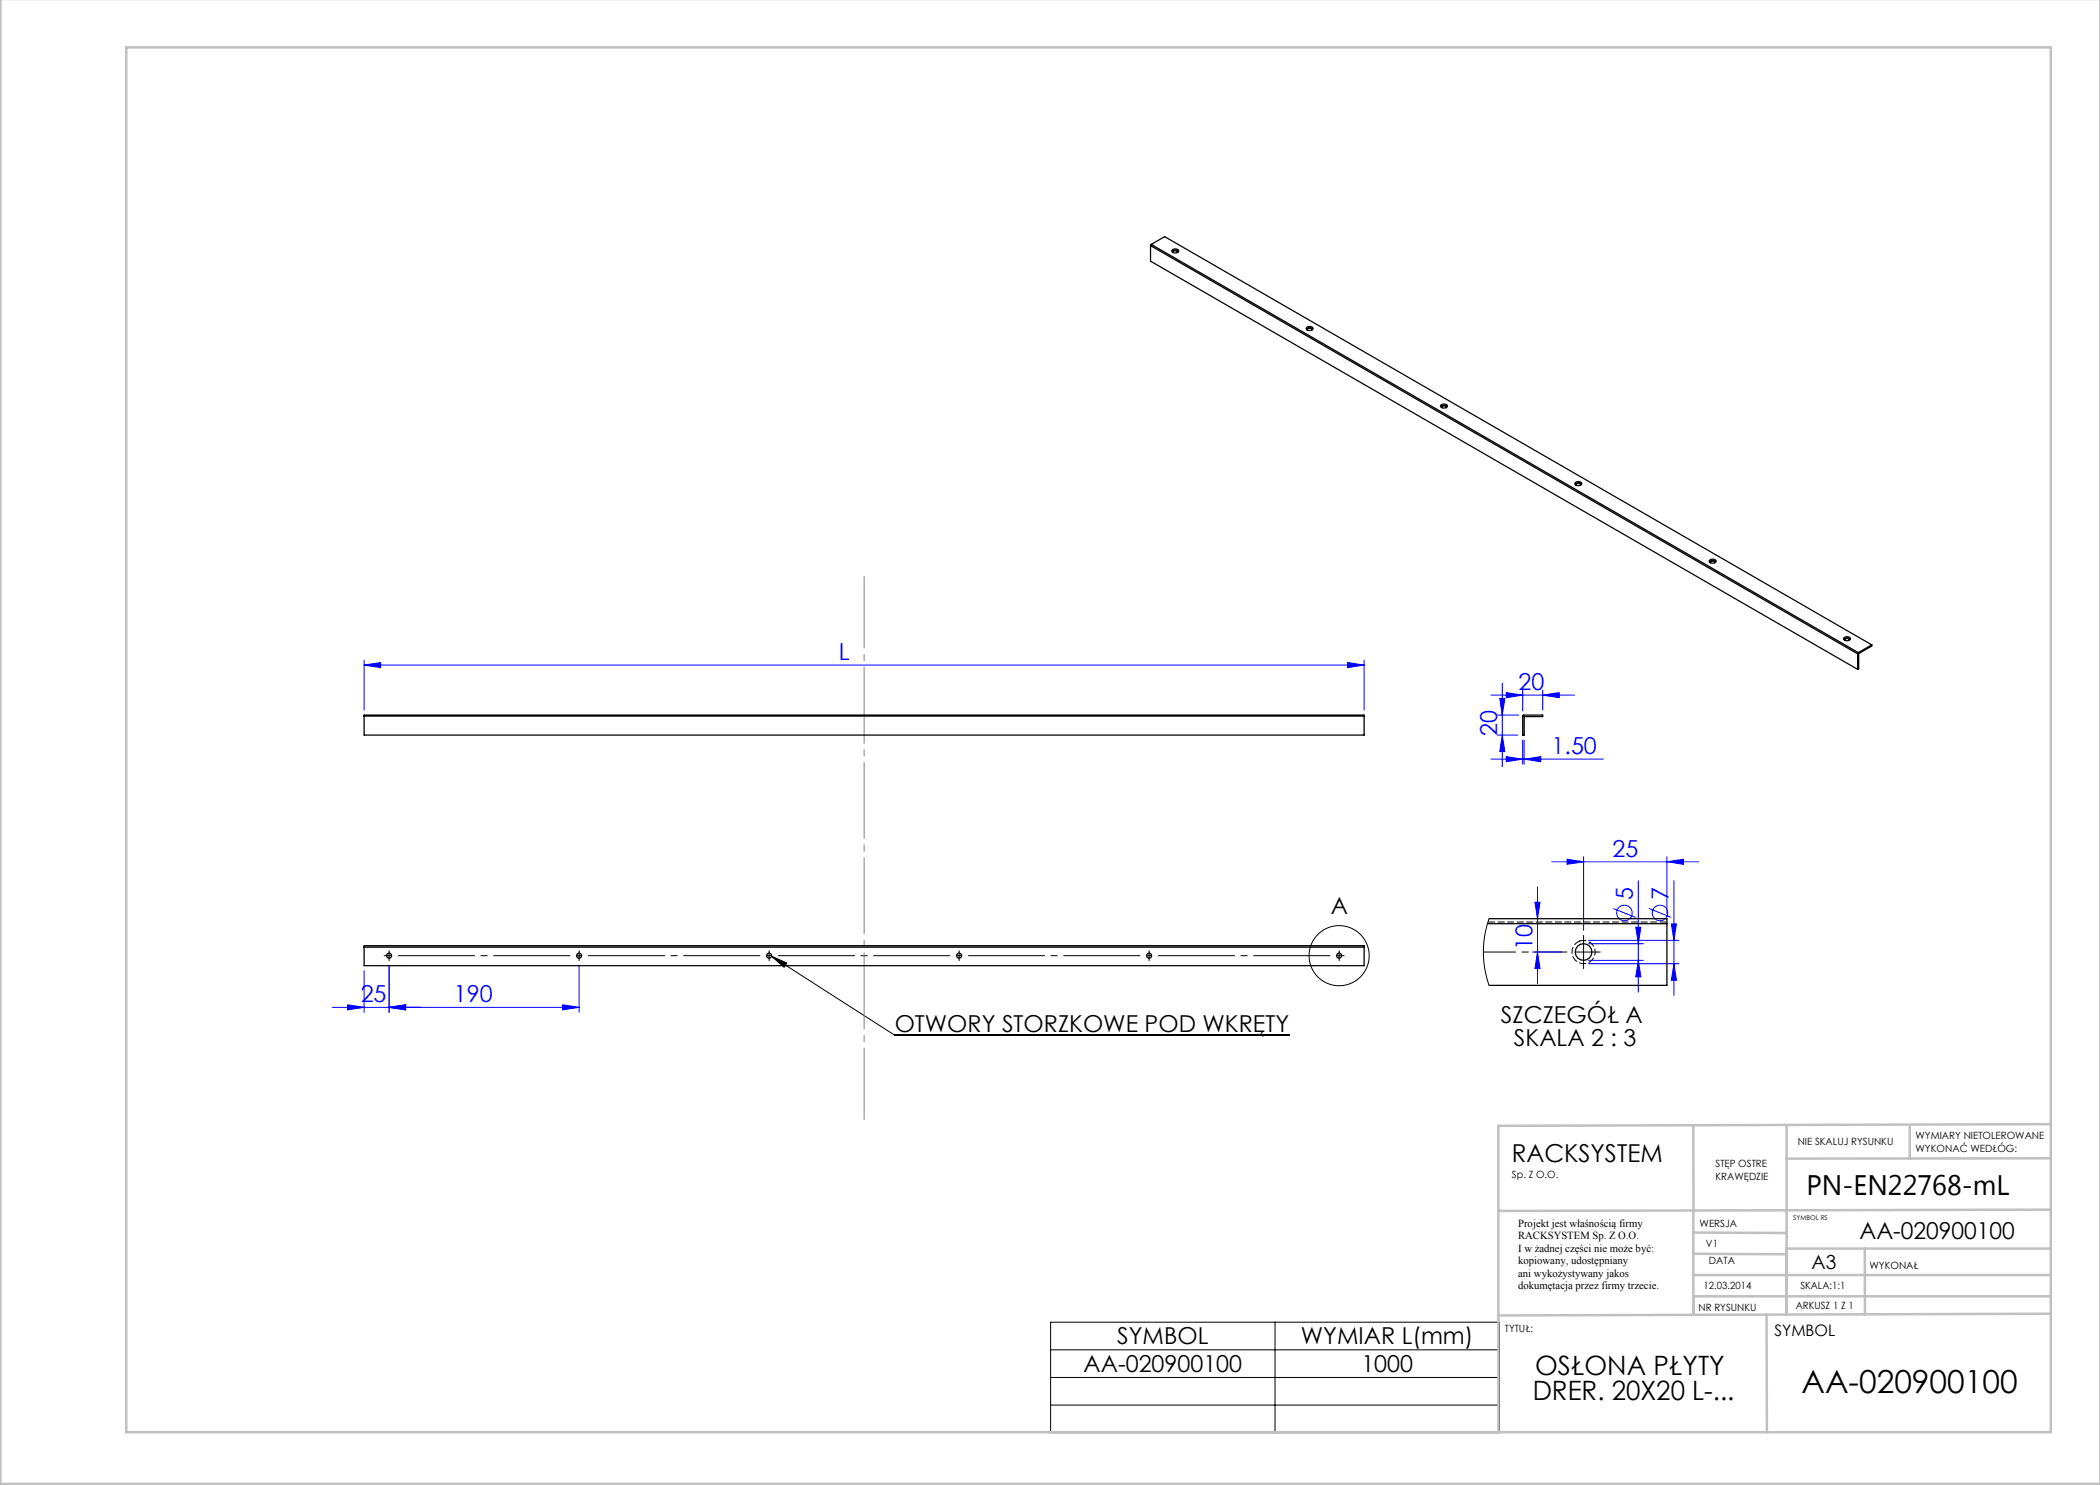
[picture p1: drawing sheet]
<svg xmlns="http://www.w3.org/2000/svg" width="420mm" height="297mm" viewBox="0 0 420 297" stroke-linecap="round" stroke-linejoin="round" font-family="sans-serif">
<g fill="none" stroke="#00f" stroke-width=".2">
<path d="M72.8 133l3.3-.5v1zM72.8 132v10M72.8 133h200M269.5 132.5l3.3 .5-3.3 .5zM272.8 132v10M298.2 139h16.7M299.9 139.7h1.1l-.5 3.3zM300.5 136.7v16.7M301.2 138.5l3.3 .5-3.3 .5zM304.5 138v4.2M308.5 139l3.3-.5v1zM308.5 138v4"/>
<path d="M298.2 151.8h22.5M299.5 143h4.2M299.5 147h4M300.5 147l.5 3.3h-1.1zM301.2 151.3l3.3 .5-3.3 .5zM304.5 148v4.8M304.8 151.8l3.3-.5v1zM304.8 148v4.8M307.5 177.4v19.4M310.4 172.4h29.3M313.4 171.8l3.3 .6-3.3 .5zM316.7 171.4v14.7"/>
<path d="M327.7 176.1v22.3M333.4 172.4l3.3-.6v1.1zM333.4 171.4v11.3M334.8 176.1v23M72.8 194.1v8.4M77.8 193.1v9.4M115.8 193.1v9.4M306.5 190.4h5.9M307 180.4h1l-.5 3.3zM307.5 190.4l.5 3.3h-1zM317.7 188.1h18.1M317.7 192.7h18.1"/>
<path d="M317.7 188.7h11M317.7 192.1h11M322.7 181.7l4.4 1.8M327.2 185.4h1l-.5 3.3zM327.7 192.1l.5 3.3h-1zM329.8 181.7l4.4 1.8M334.3 184.8h1l-.5 3.3zM334.8 192.7l.5 3.3h-1zM66.5 201.5h49.3M69.5 201l3.3 .5-3.3 .5zM77.8 201.5l3.3-.5v1zM112.5 201l3.3 .5-3.3 .5z"/>
<circle cx="324.9" cy="182.6" r="1.56"/>
<circle cx="332" cy="182.6" r="1.56"/>
</g>
<g fill="none" stroke="#000" stroke-width=".2">
<path d="M115.3 191.1h1M115.8 190.6v1M154.3 191.2l24.6 15.8h78.9M154.3 191.2l3.1 1.4-.6 .9zM210.1 264.4h89.8v22.1h-89.8zM210.1 270h89.8M210.1 275.5h89.8M255 264.4v22.1M210.1 281h89.8"/>
<circle cx="267.8" cy="191.1" r="6"/>
</g>
<g fill="none" stroke="#000" stroke-width=".2" stroke-dasharray="15.2 1.3 1.3 1.3">
<path d="M77.3 191.1h-.5M77.8 191.1v.5M77.8 191.1h.5M77.8 191.1v-.5M77.8 191.1h-.5M77.8 191.6v.5M77.8 190.6v-.5M115.8 191.6v.5M115.8 190.6v-.5M153.8 191.1v.5M153.8 191.1h.5M153.8 191.1v-.5"/>
<path d="M153.8 191.1h-.5M153.8 191.6v.5M153.8 190.6v-.5M191.8 191.1v.5M191.8 191.1h.5M191.8 191.1v-.5M191.8 191.1h-.5M191.8 191.6v.5M191.8 190.6v-.5M229.8 191.1v.5M229.8 191.1h.5M229.8 191.1v-.5"/>
<path d="M229.8 191.1h-.5M229.8 191.6v.5M229.8 190.6v-.5M267.8 191.1v.5M267.8 191.1h.5M267.8 191.1v-.5M267.8 191.1h-.5M267.8 191.6v.5M267.8 190.6v-.5M268.3 191.1h.5M316.7 190.4v1.7M316.7 190.4h1.7"/>
<path d="M316.7 190.4v-1.7M316.7 190.4h-1.7M316.7 192.1v1.6M316.7 188.7v-1.6M318.4 190.4h1.6"/>
</g>
<path d="M114.8 191.1h-36M152.8 191.1h-36M190.8 191.1h-36M228.8 191.1h-36M266.8 191.1h-36" fill="none" stroke="#000" stroke-width=".2" stroke-dasharray="15.2 1.3 1.3 1.3" stroke-dashoffset="-.9"/>
<path d="M313.4 190.4h-16.7" fill="none" stroke="#000" stroke-width=".2" stroke-dasharray="15.2 1.3 1.3 1.3" stroke-dashoffset="8.8"/>
<path d="M172.8 223.9v-108.6" fill="none" stroke="#808080" stroke-width=".2" stroke-dasharray="15.2 1.3 1.3 1.3" stroke-dashoffset=".9"/>
<g fill="none" stroke="#c0c0c0" stroke-width=".5">
<path d="M.1 -.1v296.9h419.9M25.2 9.5h385v276.9h-385zM338.7 225.2v16.9M357.3 225v37.9M382 225.4v6.3M410.1 224.8l-110.4 .4v61.2M410.1 231.7h-52.8M338.7 259.3h71.5M338.7 255h71.5M338.7 250.8l18.6 .1M338.7 246.5l18.6 .1M338.7 242.1v20.9"/>
<path d="M373 249.7v13.2M410.1 241.9l-110.4 .3M410.2 249.7h-52.9v13.2M353.3 262.9l.1 23.5M410.2 262.7l-110.5 .4"/>
</g>
<path d="M154.3 191.2l3.1 1.4-.6 .9z" fill="#000"/>
<g fill="#00f">
<path d="M77.8 201.5l3.3-.5v1zM69.5 201l3.3 .5-3.3 .5z"/>
<path d="M72.8 133l3.3-.5v1zM269.5 132.5l3.3 .5-3.3 .5zM77.8 201.5l3.3-.5v1zM112.5 201l3.3 .5-3.3 .5zM313.4 171.8l3.3 .6-3.3 .5zM333.4 172.4l3.3-.6v1.1z"/>
<path d="M301.2 151.3l3.3 .5-3.3 .5zM304.8 151.8l3.3-.5v1z"/>
<path d="M308.5 139l3.3-.5v1zM301.2 138.5l3.3 .5-3.3 .5z"/>
<path d="M307.5 190.4l.5 3.3h-1zM307 180.4h1l-.5 3.3z"/>
<path d="M299.9 139.7h1.1l-.5 3.3zM300.5 147l.5 3.3h-1.1zM334.3 184.8h1l-.5 3.3zM334.8 192.7l.5 3.3h-1zM327.2 185.4h1l-.5 3.3zM327.7 192.1l.5 3.3h-1z"/>
</g>
<g fill="none" stroke="#000" stroke-width=".25">
<path d="M230.1 49.1l141.4 81.7M230.1 49.1v3.1l141.4 81.7M230.2 48.9l-.1 .2M230.2 48.9l141.5 81.6M230.2 48.9l2.7-1.6 141.5 81.7M234.5 50a.84 .84 0 0 1 1.3 .2 .77 .77 0 0 1-.8 .4 .77 .77 0 0 1-.6-.5zM234.6 50.4a.62 .62 0 0 1 .9 0M234.6 50.5a.47 .47 0 0 1 .5-.4 .47 .47 0 0 1 .4 .4M261.3 65.5a.84 .84 0 0 1 1.3 .2 .77 .77 0 0 1-.7 .4 .77 .77 0 0 1-.7-.5zM261.4 65.9a.62 .62 0 0 1 1 0M261.5 66a.47 .47 0 0 1 .4-.4 .47 .47 0 0 1 .5 .4h-.1M288.2 81a.84 .84 0 0 1 1.3 .2 .77 .77 0 0 1-.7 .4 .77 .77 0 0 1-.7-.5z"/>
<path d="M288.3 81.4a.62 .62 0 0 1 1 0M288.4 81.5h-.1a.47 .47 0 0 1 .5-.4 .47 .47 0 0 1 .5 .4h-.1M315.1 96.5a.84 .84 0 0 1 1.3 .2 .77 .77 0 0 1-.8 .4 .77 .77 0 0 1-.6-.5zM315.2 96.9a.62 .62 0 0 1 1 0M315.3 97h-.1a.47 .47 0 0 1 .5-.4 .47 .47 0 0 1 .4 .4M341.9 112a.84 .84 0 0 1 1.3 .3 .77 .77 0 0 1-.7 .3 .77 .77 0 0 1-.7-.4zM342 112.4a.62 .62 0 0 1 1 0M342.1 112.6v-.1a.47 .47 0 0 1 .4-.4 .47 .47 0 0 1 .5 .4l-.1 .1M368.8 127.5a.84 .84 0 0 1 1.3 .3 .77 .77 0 0 1-.7 .4 .77 .77 0 0 1-.7-.5zM368.9 128a.62 .62 0 0 1 1 0M369 128.1l-.1-.1a.47 .47 0 0 1 .5-.4 .47 .47 0 0 1 .5 .4l-.1 .1M371.5 130.8v3.1"/>
<path d="M371.7 130.5l-.2 .3M374.4 129v.2l-2.7 1.5v3l-.2 .2M374.4 129l-2.7 1.5M72.8 143.2v-.2h200v.2M72.8 143.2h200M72.8 143.2v3.8h200v-3.8M304.6 143.1l3.9-.1v.3h-3.7v3.7h-.3zM72.8 189.1h200v4h-200zM72.8 189.4h200M297.5 184.7h35.9M297.8 183.7h35.6v13.4h-35.6"/>
<circle cx="77.8" cy="191.1" r=".5"/>
<circle cx="115.8" cy="191.1" r=".5"/>
<circle cx="153.8" cy="191.1" r=".5"/>
<circle cx="191.8" cy="191.1" r=".5"/>
<circle cx="229.8" cy="191.1" r=".5"/>
<circle cx="267.8" cy="191.1" r=".5"/>
<circle cx="316.7" cy="190.4" r="1.67"/>
</g>
<path d="M297.8 183.7l-.8 3.2-.3 3.5 .3 3.3 .8 3.4" fill="none" stroke="#000" stroke-width=".2"/>
<path d="M333.4 184.4h-35.8" fill="none" stroke="#000" stroke-width=".2" stroke-dasharray="1.3 .6" stroke-dashoffset="-.1"/>
<path d="M316 188.2a2.33 2.33 0 0 1 3 2.4 2.33 2.33 0 0 1-3.4 1.9 2.33 2.33 0 0 1-.3-3.9l.7-.4" fill="none" stroke="#000" stroke-width=".2" stroke-dasharray="1.3 .6"/>
<text font-size="6.3" x="360.3" y="278.5">AA-020900100</text>
<text font-size="5.6" x="361.3" y="239.1">PN-EN22768-mL</text>
<g font-size="5.3">
<text x="307" y="274.9">OSŁONA PŁYTY</text>
<text x="306.5" y="280">DRER. 20X20 L-...</text>
</g>
<text font-size="4.9" x="302.4" y="232.4">RACKSYSTEM</text>
<g font-size="4.7" fill="#00f">
<text x="167.7" y="132">L</text>
<text x="303.7" y="138">20</text>
<text x="299.4" y="147.3" transform="rotate(-90 299.4 147.3)">20</text>
<text x="310.3" y="150.8">1.50</text>
<text x="322.5" y="171.3">25</text>
<text x="326.6" y="180" transform="rotate(-90 326.6 180)">5</text>
<text x="333.7" y="180" transform="rotate(-90 333.7 180)">7</text>
<text x="306.5" y="190" transform="rotate(-90 306.5 190)">10</text>
<text x="72.1" y="200.5">25</text>
<text x="90.8" y="200.5">190</text>
</g>
<g font-size="4.7">
<text x="266.2" y="182.8">A</text>
<text x="178.9" y="206.3">OTWORY STORZKOWE POD WKRĘTY</text>
<text x="300.2" y="204.6">SZCZEGÓŁ A</text>
<text x="302.8" y="209.1">SKALA 2 : 3</text>
<text x="371.9" y="247.8">AA-020900100</text>
<text x="223.4" y="268.9">SYMBOL</text>
<text x="260.2" y="268.9">WYMIAR L(mm)</text>
<text x="216.7" y="274.4">AA-020900100</text>
<text x="272.3" y="274.4">1000</text>
</g>
<text font-size="3.9" x="362.3" y="253.8">A3</text>
<text font-size="3.2" x="354.9" y="267.2">SYMBOL</text>
<g font-size="2.2">
<text x="303.6" y="245.3">Projekt jest właśnością firmy</text>
<text x="303.6" y="247.8">RACKSYSTEM Sp. Z O.O.</text>
<text x="303.6" y="250.3">I w żadnej części nie może być:</text>
<text x="303.6" y="252.8">kopiowany, udostępniany</text>
<text x="303.6" y="255.3">ani wykożystywany jakos</text>
<text x="303.6" y="257.8">dokumętacja przez firmy trzecie.</text>
</g>
<g font-size="2">
<text x="383.1" y="227.9">WYMIARY NIETOLEROWANE</text>
<text x="343.1" y="233.4">STĘP OSTRE</text>
<text x="359.5" y="228.9">NIE SKALUJ RYSUNKU</text>
<text x="383.1" y="230.4">WYKONAĆ WEDŁÓG:</text>
<text x="302.4" y="235.5">Sp. Z O.O.</text>
<text x="343.1" y="235.9">KRAWĘDZIE</text>
<text x="339.9" y="245.4">WERSJA</text>
<text x="341.2" y="249.4">V1</text>
<text x="340.7" y="257.7">12.03.2014</text>
<text x="341.8" y="252.9">DATA</text>
<text x="360.1" y="257.7">SKALA:1:1</text>
<text x="373.9" y="253.8">WYKONAŁ</text>
<text x="339.7" y="262.3">NR RYSUNKU</text>
<text x="359.1" y="261.8">ARKUSZ 1 Z 1</text>
<text x="301" y="266.4">TYTUŁ:</text>
</g>
<text font-size="1.3" x="358.7" y="244">SYMBOL RS</text>
</svg>
